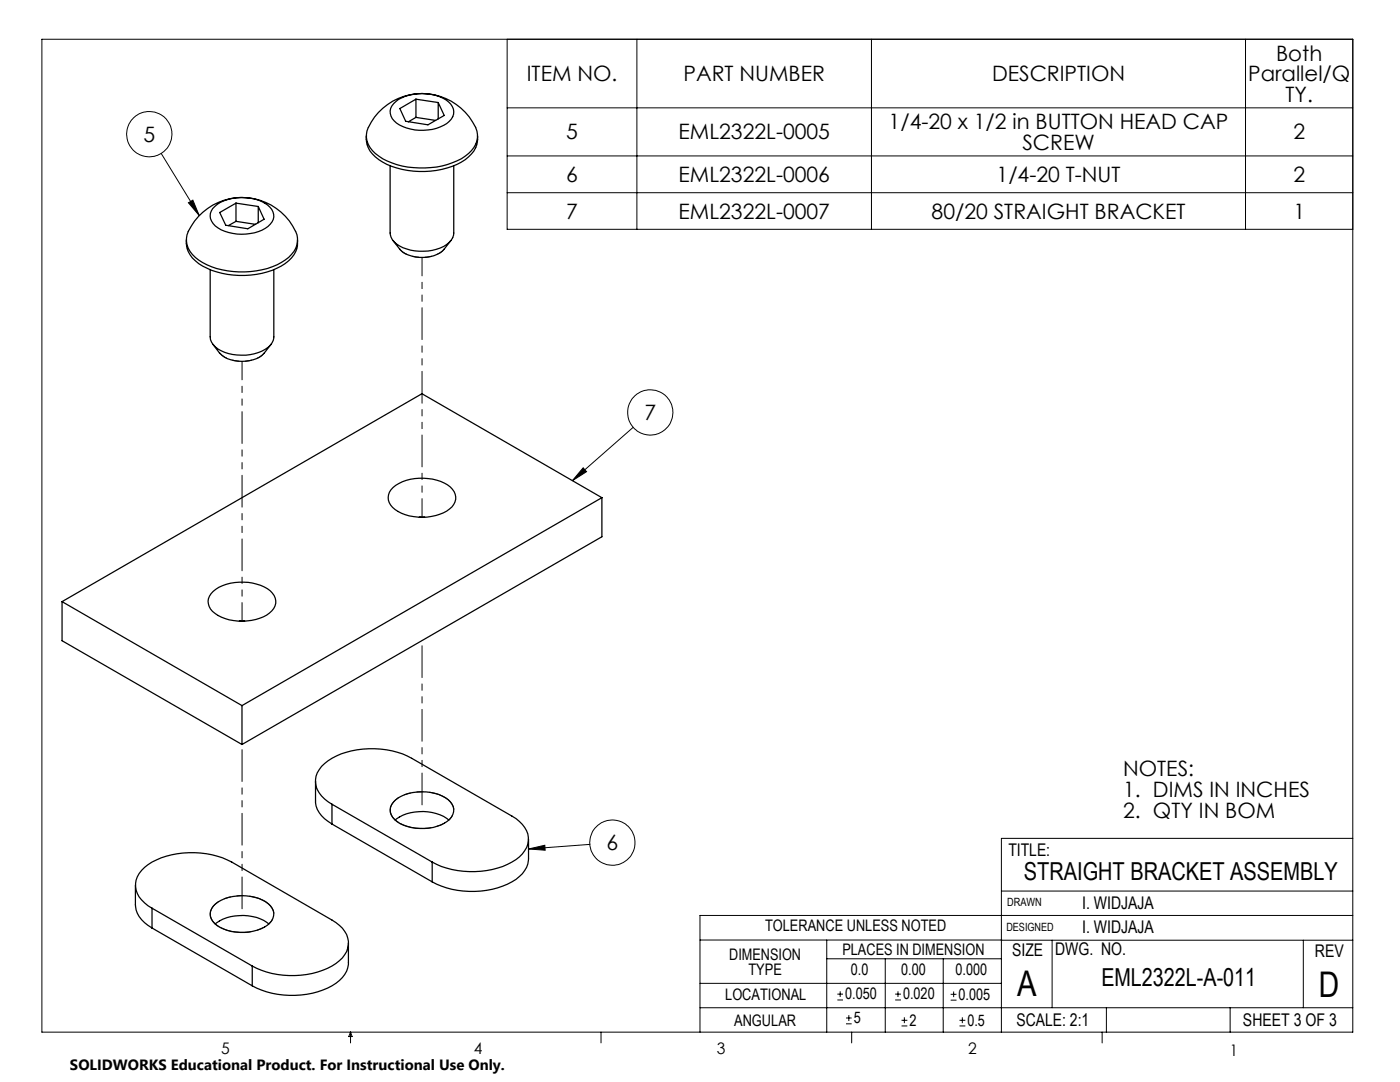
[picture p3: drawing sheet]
<svg xmlns="http://www.w3.org/2000/svg" width="279mm" height="216mm" viewBox="0 0 279 216" stroke-linecap="round" stroke-linejoin="round" font-family="sans-serif">
<g fill="none" stroke="#000" stroke-width=".2">
<path d="M8.4 7.8h261.6v198.2h-261.6zM101.2 7.8v38h168.8M127.1 7.8v38M173.9 7.8v38M248.6 7.8v38M32.2 30.6l7.6 12.4M101.2 31.1h168.8M101.2 38.5h168.8M101.2 21.5h168.8M37.6 40.5l.9-.6 1.3 3.1zM116.4 93.3l.7 .8-2.9 1.8zM126.4 85.3l-12.2 10.6"/>
<path d="M105.5 169.4l3.2-.7 .1 1zM117.7 168.5l-12.2 .9M199.8 177.8h70.2M270 167.3h-70.2v38.7M139.7 187.6h60.2M139.7 196.2h60.1M165 187.6v18.4M165 191.3h34.8M167.1 199.5h1.1M167.1 198.4h1.1M167.7 197.8v1.1M176.7 191.3v14.7"/>
<path d="M178.6 199.5h1.2M178.6 198.4h1.2M179.2 197.8v1.1M188.2 191.3v14.7M189.7 199.6h1.2M189.7 198.4h1.2M190.3 197.8v1.2M199.8 187.6h70.2M210 187.6v13.5M260.1 187.6v13.5M270 182.7h-130.3v23.3M70 206v2.1"/>
<path d="M70 206l.3 .8h-.7zM119.9 206v2.1M139.7 201.1h130.3M168.8 204.3h1.2M168.8 203.1h1.2M169.4 202.6v1.1M170 206v2.1M179.9 204.7h1.2M179.9 203.6h1.2M180.5 203v1.2M191.5 204.7h1.2M191.5 203.6h1.2"/>
<path d="M192.1 203v1.2M220 206v2.1M220.8 201.1v4.9M245.5 201.1v4.9"/>
<circle cx="29.8" cy="26.8" r="4.5"/>
<circle cx="129.8" cy="82.3" r="4.5"/>
<circle cx="122.2" cy="168.1" r="4.5"/>
</g>
<path d="M105.5 169.4l3.2-.7 .1 1zM116.4 93.3l.7 .8-2.9 1.8zM37.6 40.5l.9-.6 1.3 3.1z" fill="#000"/>
<g fill="none" stroke="#000" stroke-width=".25">
<path d="M83 19.8l-3.2 1.9 1.2 2.5 4.4 .7 3.3-1.9-1.2-2.5M83 19.8l4.5 .7M83 19.8v3.6M73.1 27.1a5.1 5.1 0 0 0 2.5 4.8 16.9 16.9 0 0 0 17.3 0 5.1 5.1 0 0 0 2.4-4.8M75.5 22.4a11.8 11.8 0 0 1 19.7 3.7 4.7 4.7 0 0 1-2.3 5.1 16.9 16.9 0 0 1-17.3 0 4.5 4.5 0 0 1-2.1-5.7l1.3-2.1zM77.9 33.1v13.4a3.9 3.9 0 0 0 3.2 3.2 9.2 9.2 0 0 0 8.5-1.3 2.61 2.61 0 0 0 1-1.9v-13.4M78.6 20.7a7.9 7.9 0 0 1 6.6-2 6.3 6.3 0 0 1 5.1 2.6 2.77 2.77 0 0 1-1.8 3.7 9.7 9.7 0 0 1-9.4-.4 2.5 2.5 0 0 1-.5-3.9zM83 23.4l3.9 .6M83 23.4l-1.5 .9M87.5 20.5v3.2M37.2 47.9a5.1 5.1 0 0 0 2.5 4.7 16.9 16.9 0 0 0 17.2 0 4.9 4.9 0 0 0 2.5-4.7M39.6 43.2a11.8 11.8 0 0 1 19.7 3.6 4.7 4.7 0 0 1-2.4 5.1 16.9 16.9 0 0 1-17.2 0 4.6 4.6 0 0 1-2.1-5.7l1.2-2.1z"/>
<path d="M41.9 53.8v13.4a3.7 3.7 0 0 0 2.9 3.1 9.2 9.2 0 0 0 9.1-1.4 2.37 2.37 0 0 0 .7-1.7v-13.4M42.9 41.2a9 9 0 0 1 10.9 .1 2.42 2.42 0 0 1-.3 3.9 9.4 9.4 0 0 1-10.5-.1 2.43 2.43 0 0 1-.1-3.9zM47.1 40.5l-3.2 1.9 1.1 2.5 4.5 .7 3.2-1.9-1.2-2.5M47.1 40.5l4.4 .7M47.1 44.2l-1.5 .8M47.1 44.2l3.9 .6M47.1 40.5v3.7M51.5 41.2v3.2M78.4 48a6.9 6.9 0 0 0 2.5 2.7 7.5 7.5 0 0 0 7.4-.6l1.7-2.1M42.5 68.7a7.4 7.4 0 0 0 2.3 2.6 7.5 7.5 0 0 0 7.4-.4l1.9-2.2M78.5 97.3a9.9 9.9 0 0 1 11.4-.1 2.67 2.67 0 0 1-.2 4.4 9.8 9.8 0 0 1-11.3-.4 2.59 2.59 0 0 1 .1-3.9zM120.1 99.3l-71.8 41.5"/>
<path d="M120.1 99.3v7.8l-71.8 41.5M120.1 99.3l-35.9-20.7-71.8 41.5M42.5 118a10 10 0 0 1 10.2-.9 3 3 0 0 1 1.9 4.3 6.9 6.9 0 0 1-5.3 2.5 8.4 8.4 0 0 1-7.3-2.4 2.52 2.52 0 0 1 .5-3.5zM83.7 103.2h1M12.4 120.1l35.9 20.7M12.4 120.1v7.7l35.9 20.8M47.8 123.9h1M48.3 140.8v7.8M63 155.9v3.9a5.5 5.5 0 0 0 3.3 4.6M78.9 159.7a9.5 9.5 0 0 1 10.5-.1 2.66 2.66 0 0 1 1.1 2.5 2.66 2.66 0 0 1-1.8 2.2 9.8 9.8 0 0 1-9.4-.3 2.54 2.54 0 0 1-.4-4.3zM27 176.6v4a5.6 5.6 0 0 0 3.3 4.6M66.3 160.5a5.5 5.5 0 0 1-3.3-5 6.2 6.2 0 0 1 4.1-4.7 17.7 17.7 0 0 1 15.1 .5l20 11.5a5.5 5.5 0 0 1 3.2 5 6.2 6.2 0 0 1-4.1 4.7 17.7 17.7 0 0 1-15-.5"/>
<path d="M66.3 160.5l20 11.5M66.3 160.5v3.9M66.3 164.4l20 11.6M78.8 163.6a9.4 9.4 0 0 1 10.8 0M86.3 172v4M105.5 167.4v4a6 6 0 0 1-4.2 5 17.7 17.7 0 0 1-15-.4M30.3 181.2a6 6 0 0 1-3.2-4.2 5.4 5.4 0 0 1 3.2-5 17.8 17.8 0 0 1 15.9 0l20.1 11.6a5.5 5.5 0 0 1 3.2 4.9 6.2 6.2 0 0 1-4.1 4.7 17.7 17.7 0 0 1-15.1-.4M30.3 181.2l20 11.6M30.3 181.2v4M30.3 185.2l20 11.5M42.9 184.4a9.4 9.4 0 0 1 10.8 0M43 180.4a9.2 9.2 0 0 1 10.5-.1 2.5 2.5 0 0 1-.1 4.3 9.4 9.4 0 0 1-10.5-.3 2.43 2.43 0 0 1 .1-3.9z"/>
<path d="M50.3 192.8v3.9M69.5 188.2v3.9a5.5 5.5 0 0 1-3.2 4.6 17.5 17.5 0 0 1-16 0"/>
</g>
<path d="M79.7 164.2a9.5 9.5 0 0 0 10-.7 2.55 2.55 0 0 0-.7-4.3 9.6 9.6 0 0 0-10 .3 2.52 2.52 0 0 0 .2 4.4l.5 .3M43.8 185a9.5 9.5 0 0 0 10-.7 2.55 2.55 0 0 0-.7-4.3 9.6 9.6 0 0 0-10 .3 2.52 2.52 0 0 0 .1 4.3l.6 .4" fill="none" stroke="#000" stroke-width=".2" stroke-dasharray="6.3 1.3 1.3 1.3 1.3 1.3" stroke-dashoffset="-.1"/>
<path d="M88.7 49.7a6.9 6.9 0 0 1-7.9 .8l-1-.8M52.8 70.4a6.9 6.9 0 0 1-7.9 .9l-1.1-.9" fill="none" stroke="#000" stroke-width=".2" stroke-dasharray="6.3 1.3 1.3 1.3 1.3 1.3" stroke-dashoffset="4.6"/>
<path d="M84.2 51.4v51.8M48.3 72.1v51.8" fill="none" stroke="#000" stroke-width=".2" stroke-dasharray="6.3 1.3 1.3 1.3 1.3 1.3" stroke-dashoffset="2.7"/>
<path d="M84.2 127.8v33.8M48.3 148.5v33.9" fill="none" stroke="#000" stroke-width=".2" stroke-dasharray="6.3 1.3 1.3 1.3 1.3 1.3" stroke-dashoffset="-1"/>
<g font-size="7.1">
<text x="203" y="198.7">A</text>
<text x="263.2" y="198.9">D</text>
</g>
<g font-size="4.9">
<text x="204.3" y="175.7">STRAIGHT BRACKET ASSEMBLY</text>
<text x="219.8" y="196.7">EML2322L-A-011</text>
</g>
<g font-size="4.2">
<text x="105.1" y="16.2">ITEM NO.</text>
<text x="136.4" y="16.2">PART NUMBER</text>
<text x="198" y="16.2">DESCRIPTION</text>
<text x="249.1" y="16.2">Parallel/Q</text>
<text x="254.7" y="12.1">Both</text>
<text x="256.5" y="20.3">TY.</text>
<text x="28.6" y="28.3">5</text>
<text x="113" y="27.8">5</text>
<text x="135.4" y="27.8">EML2322L-0005</text>
<text x="177.4" y="25.8">1/4-20 x 1/2 in BUTTON HEAD CAP</text>
<text x="204" y="29.9">SCREW</text>
<text x="258.1" y="27.8">2</text>
<text x="113" y="36.3">6</text>
<text x="135.4" y="36.3">EML2322L-0006</text>
<text x="198.9" y="36.3">1/4-20 T-NUT</text>
<text x="258.1" y="36.3">2</text>
<text x="113" y="43.6">7</text>
<text x="135.4" y="43.6">EML2322L-0007</text>
<text x="185.9" y="43.6">80/20 STRAIGHT BRACKET</text>
<text x="258.1" y="43.6">1</text>
<text x="128.6" y="83.9">7</text>
<text x="224.2" y="154.8">NOTES:</text>
<text x="224.2" y="158.9">1. DIMS IN INCHES</text>
<text x="224.2" y="163.1">2. QTY IN BOM</text>
<text x="121.1" y="169.7">6</text>
</g>
<g font-size="3.5">
<text x="201.2" y="170.7">TITLE:</text>
<text x="216" y="181.4">I. WIDJAJA</text>
<text x="202" y="190.7">SIZE</text>
<text x="210.6" y="190.6">DWG. NO.</text>
<text x="216" y="186.2">I. WIDJAJA</text>
<text x="262.4" y="190.9">REV</text>
<text x="202.9" y="204.6">SCALE: 2:1</text>
<text x="248.1" y="204.6">SHEET 3 OF 3</text>
</g>
<g font-size="3.2">
<text x="152.7" y="185.7">TOLERANCE UNLESS NOTED</text>
<text x="145.5" y="191.5">DIMENSION</text>
<text x="168.1" y="190.5">PLACES IN DIMENSION</text>
<text x="149.4" y="194.6">TYPE</text>
<text x="169.8" y="194.6">0.0</text>
<text x="179.8" y="194.6">0.00</text>
<text x="190.7" y="194.6">0.000</text>
<text x="144.7" y="199.6">LOCATIONAL</text>
<text x="168.7" y="199.4">0.050</text>
<text x="180.2" y="199.4">0.020</text>
<text x="191.3" y="199.5">0.005</text>
<text x="146.5" y="204.6">ANGULAR</text>
<text x="170.4" y="204.2">5</text>
<text x="181.5" y="204.6">2</text>
<text x="193.1" y="204.6">0.5</text>
<text x="44.2" y="210.4">5</text>
<text x="94.6" y="210.3">4</text>
<text x="143.1" y="210.4">3</text>
<text x="193.2" y="210.3">2</text>
<text x="245.4" y="210.6">1</text>
</g>
<text font-size="3" x="14" y="213.5">SOLIDWORKS Educational Product. For Instructional Use Only.</text>
<g font-size="2.3">
<text x="200.8" y="185.7">DESIGNED</text>
<text x="201" y="180.9">DRAWN</text>
</g>
</svg>
